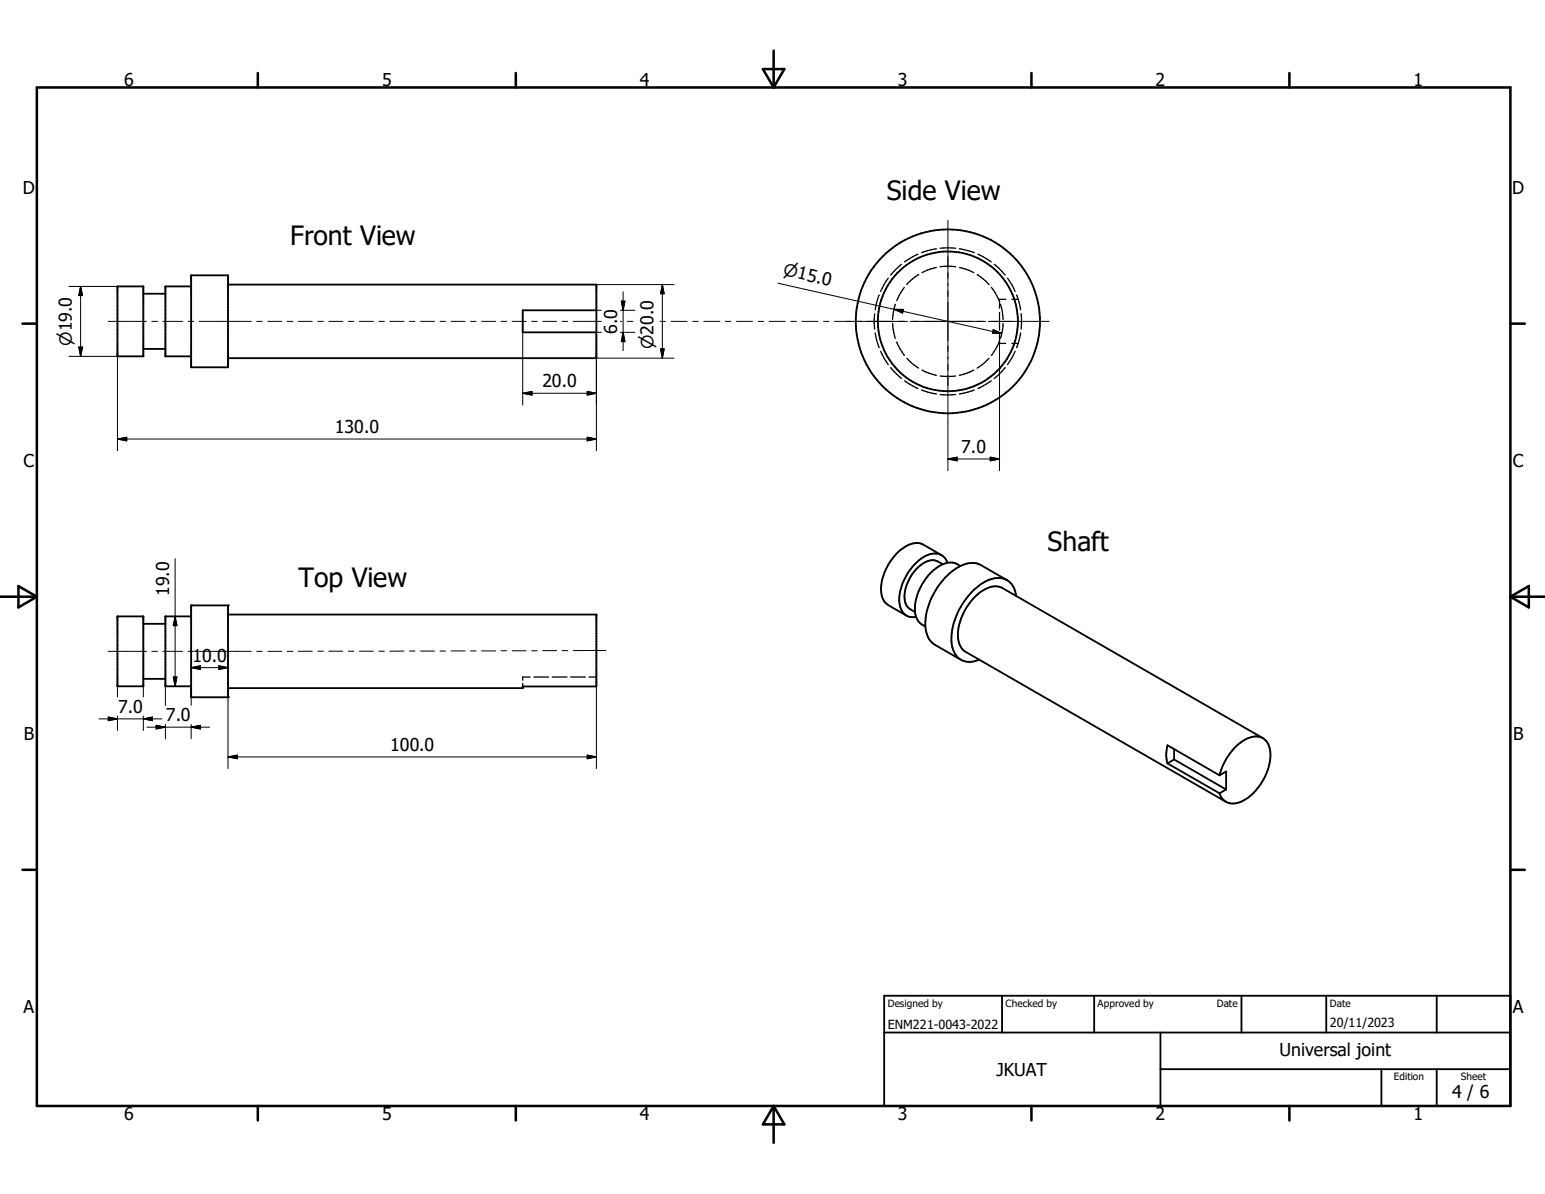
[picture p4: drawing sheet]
<svg xmlns="http://www.w3.org/2000/svg" width="279mm" height="216mm" viewBox="0 0 279 216" stroke-linecap="round" stroke-linejoin="round" font-family="sans-serif">
<g fill="none" stroke="#000" stroke-width=".33">
<path d="M21.2 51.8h4.7v12.6h-4.7zM25.9 53.1h4M34.6 51.8h-4.7v12.6h4.7M34.6 49.8h6.6v16.6h-6.6zM41.2 51.5h66.7v13.3h-66.7M107.9 56.1h-13.4v4h13.4M25.9 63.1h4M21.2 111.5h4.7v12.6h-4.7zM25.9 112.8h4M34.6 111.5h-4.7v12.6h4.7M34.6 109.5h6.6v16.6h-6.6zM41.2 111.1h66.7v13h-13.4v.3h-53.3"/>
<path d="M165.7 111.5l.6 1.1 1 .7M170.3 100.4l-3.3-1.9a3.6 3.6 0 0 0-3.9 .8 9.4 9.4 0 0 0-3.7 8.3l.3 .7 .5 .8 3.7 2.2M170.5 102l-.9-.5a2.85 2.85 0 0 0-3.2 .8 7 7 0 0 0-2.6 6.8l.4 .7 1.3 .9M171.3 101.8a2.57 2.57 0 0 0-4-1.2 9.5 9.5 0 0 0-4.6 8.8 2.39 2.39 0 0 0 3 2.2M173.7 102.3a3.4 3.4 0 0 0-4.5 .5 9.6 9.6 0 0 0-3.7 8l.2 .7M182.1 104.9l-4.7-2.7a4.5 4.5 0 0 0-4.9 .8 13 13 0 0 0-5.2 10.4 4 4 0 0 0 1.8 3.2l4.7 2.7M183.8 107.8a3.4 3.4 0 0 0-5.2-2.8 12.5 12.5 0 0 0-6.5 11.7 3.3 3.3 0 0 0 5 2.6M25.9 122.8h4M211.1 138l9.4 5.4M211.1 138l-.2-1.5 .2-1.7 9.4 5.4M212.3 137.3l9.4 5.5M212.3 137.3l-1.2 .7"/>
<path d="M212.3 135.4v1.9M228.4 133.5l-47.1-27.2a3.7 3.7 0 0 0-4 .8 10.2 10.2 0 0 0-4 8.6 3 3 0 0 0 1.3 2.2l47.1 27.1M220.5 140.2l1.2-.7v3.3M220.5 140.2a10.4 10.4 0 0 1 5.2-6.7 2.68 2.68 0 0 1 4 2.4 10 10 0 0 1-5.5 9.2 2.61 2.61 0 0 1-3.7-1.7M221.7 142.8l-1.2 .6M159.9 186.7h113.2M159.9 180.1h113.2v19.9h-113.2zM181.2 180.1v6.6M197.9 180.1v6.6M209.9 193.3h63.2M209.9 186.7v13.3M224.5 180.1v6.6"/>
<path d="M239.8 180.1v6.6M249.8 193.3v6.7M259.8 180.1v6.6M259.8 193.3v6.7"/>
<circle cx="171.4" cy="58.1" r="16.6"/>
<circle cx="171.4" cy="58.1" r="12.6"/>
</g>
<g fill="#000">
<circle cx="34.6" cy="109.5" r=".17"/>
<circle cx="41.2" cy="109.5" r=".17"/>
<circle cx="34.6" cy="126.1" r=".17"/>
<circle cx="41.2" cy="126.1" r=".17"/>
</g>
<g fill="none" stroke="#000" stroke-width=".23">
<path d="M158.2 56.7v2.8M159 53.3l-.7 2.7M160.6 50.3l-1.4 2.4M161.4 58.5l.2 1.6 .3 1.1M161.9 55l-.5 2.8M163 47.8l-1.9 1.9M163.5 52l-.9 1.4-.4 1M166 46l-2.4 1.3M166.1 49.7l-1.1 .8-1 .9M169.3 45l-2.7 .7M169.3 48.4l-1.6 .4-1 .5M170 44.9h2.8"/>
<path d="M170 48.2l1.4-.1 1.4 .1M173.5 45l2.7 .7M173.5 48.4l1.6 .4 1 .5M176.7 49.7l.6 .4 1.5 1.3M176.8 46l2.5 1.3M179.3 52l.6 .9 .8 1.5M179.8 47.8l2 1.9M180.8 56.5v3.2M180.9 55l.4 1.4 .1 1.4M181.4 58.5l-.1 1-.4 1.7M181.9 54.1h-1.1v1.6M182.2 50.3l1.4 2.4"/>
<path d="M183 54.1h1.1M183.9 53.3l.2 .8M184.1 54.1l.5 1.9M184.7 56.7v2.8M158.3 60.2l.7 2.7M159.2 63.5l1.4 2.4M161.1 66.5l1.9 1.9M162.2 61.8l1.3 2.5M163.6 68.9l2.4 1.3M164 64.8l1.2 1.2 .9 .6M166.6 70.5l2.7 .7M166.7 66.9l1.3 .6 1.3 .4"/>
<path d="M170 71.3h2.8M170 68h2.8M176.1 66.9l-1.3 .6-1.3 .4M176.2 70.5l-2.7 .7M178.8 64.8l-1.2 1.2-.9 .6M179.3 68.9l-2.5 1.3M180.7 61.8l-.6 1.3-.8 1.2M180.8 60.5v1.6h1.1M181.8 66.5l-2 1.9M183 62.1h1.1M183.6 63.5l-1.4 2.4M184.6 60.2l-.7 2.7"/>
<path d="M94.5 123.6v.5M95.9 122.4h-1.4v.6M96.5 122.4h2.7M99.9 122.4h2.6M103.2 122.4h2.7M106.5 122.4h1.4"/>
</g>
<g fill="none" stroke="#000" stroke-width=".46">
<path d="M6.7 15.8h266.4v184.2h-266.4zM46.6 13.2v2.6M93.3 13.2v2.6M138 12.5h3.8l-1.9 3.3zM139.9 9.2v6.6M186.5 13.2v2.6M233.2 13.2v2.6M4.1 58.5h2.6M273.1 58.5h2.6M0 107.9h6.7M3.3 106l3.4 1.9-3.4 1.9zM273.1 107.9h6.3"/>
<path d="M273.1 107.9l3.4-1.9v3.8zM4.1 157.3h2.6M273.1 157.3h2.6M46.6 200v2.6M93.3 200v2.6M139.9 200v6.6M139.9 200l1.9 3.3h-3.8zM186.5 200v2.6M233.2 200v2.6"/>
</g>
<g fill="none" stroke="#000" stroke-width=".18">
<path d="M171.4 39.8v45.3M12.5 51.8h8.7M14.6 51.8v12.6M14.6 51.8l.3 1.6h-.7zM19.6 58.1h6.9M27.5 58.1h1M29.5 58.1h3.5M34 58.1h1M36 58.1h9.4M46.4 58.1h1M48.4 58.1h2.6M51.9 58.1h1.1"/>
<path d="M54 58.1h2.5M57.5 58.1h1M59.5 58.1h2.5M63 58.1h1M65 58.1h2.5M68.5 58.1h1M70.5 58.1h2.6M74 58.1h1M76.1 58.1h2.5M79.6 58.1h1M81.6 58.1h2.5M85.1 58.1h1"/>
<path d="M87.1 58.1h2.5M90.6 58.1h1M92.6 58.1h2.5M96.2 58.1h.9M98.1 58.1h2.6M101.7 58.1h1M103.7 58.1h5M107.9 51.5h14M107.9 56.1h.8M112.2 56.1h2.6M112.2 58.1h.2M112.4 54.5h.6l-.3 1.6z"/>
<path d="M112.7 52.8v10.6M113.4 58.1h1M119.4 58.1h.9M119.8 51.5v13.3M119.8 51.5l.3 1.6h-.6zM121.4 58.1h2.9M125.3 58.1h1M127.3 58.1h2.9M131.2 58.1h1M133.2 58.1h2.9M137.1 58.1h1M139.1 58.1h2.9"/>
<path d="M140.7 51.2l21 4.7M143 58.1h1M145 58.1h2.9M148.9 58.1h1M150.9 58.1h13.2M161.7 55.9l19.5 4.4M161.7 55.9l1.7 .1-.2 .6zM164.6 58.1h13.6M178.7 58.1h11M179.6 59.6l1.6 .7-1.7-.1zM12.5 64.4h8.7v17.1M14.2 62.8h.7l-.3 1.6z"/>
<path d="M21.2 79.4h86.7M21.2 79.4l1.7-.3v.6zM94.5 71.1h13.4M94.5 71.1l1.7-.3v.6zM94.5 60.1v13.1M106.2 70.8l1.7 .3-1.7 .3zM106.2 79.1l1.7 .3-1.7 .3zM107.9 64.8h14M108.7 60.1h-.8v21.4M112.2 60.1h2.6M112.7 60.1l.3 1.7h-.6zM119.5 63.1h.6l-.3 1.7z"/>
<path d="M180.8 62.1v23M171.4 83h9.4M171.4 83l1.7-.3v.6zM179.1 82.7l1.7 .3-1.7 .3zM19.6 117.8h6.9M27.5 117.8h1M29.5 117.8h3.5M31.7 101v23.1M31.7 111.5l.3 1.6h-.7zM34 117.8h1M36 117.8h9.4M46.4 117.8h1"/>
<path d="M48.4 117.8h2.6M51.9 117.8h1.1M56.5 117.8h-2.5M57.5 117.8h1M59.5 117.8h2.5M63 117.8h1M65 117.8h2.5M68.5 117.8h1M73.1 117.7l-2.6 .1M74 117.7h1M76.1 117.7h2.5M79.6 117.7h1"/>
<path d="M81.6 117.7h2.5M85.1 117.7h1M87.1 117.7h2.5M90.6 117.7h1M92.6 117.7h2.5M96.2 117.7h.9M98.1 117.6h2.6M101.7 117.6h1M109.5 117.6h-5.8M17.9 130h11.4M19.6 129.7l1.6 .3-1.6 .3zM21.2 124.1v1.9"/>
<path d="M21.2 129.5v2.6M25.9 130l1.7-.3v.6zM25.9 124.1v1.9M25.9 129.5v2.6M26.6 131.5h11.3M28.2 131.2l1.7 .3-1.7 .3zM29.9 124.1v3.5M29.9 131v2.6M31.3 122.4h.7l-.3 1.7zM34.6 120.7h6.6M34.6 120.7l1.6-.3v.6zM34.6 131.5l1.6-.3v.6z"/>
<path d="M34.6 124.1v3.5M34.6 131v2.6M39.6 120.4l1.6 .3-1.6 .3zM41.2 136.9h66.7M41.2 136.9l1.7-.4v.7zM41.2 126.1v12.9M106.2 136.5l1.7 .4-1.7 .3zM107.9 124.1v14.9"/>
</g>
<g fill="#000" stroke="#000" stroke-width=".18">
<path d="M14.6 51.8l.3 1.6h-.7zM112.4 54.5h.6l-.3 1.6zM119.8 51.5l.3 1.6h-.6zM161.7 55.9l1.7 .1-.2 .6zM14.2 62.8h.7l-.3 1.6zM21.2 79.4l1.7-.3v.6zM94.5 71.1l1.7-.3v.6zM106.2 70.8l1.7 .3-1.7 .3zM106.2 79.1l1.7 .3-1.7 .3zM112.7 60.1l.3 1.7h-.6zM119.5 63.1h.6l-.3 1.7zM179.6 59.6l1.6 .7-1.7-.1z"/>
<path d="M171.4 83l1.7-.3v.6zM179.1 82.7l1.7 .3-1.7 .3zM31.7 111.5l.3 1.6h-.7zM19.6 129.7l1.6 .3-1.6 .3zM25.9 130l1.7-.3v.6zM28.2 131.2l1.7 .3-1.7 .3zM31.3 122.4h.7l-.3 1.7zM34.6 120.7l1.6-.3v.6zM34.6 131.5l1.6-.3v.6zM39.6 120.4l1.6 .3-1.6 .3zM41.2 136.9l1.7-.4v.7zM106.2 136.5l1.7 .4-1.7 .3z"/>
</g>
<g font-size="4.8">
<text x="160.4" y="36.2">Side View</text>
<text x="52.5" y="44.4">Front View</text>
<text x="189.4" y="99.7">Shaft</text>
<text x="54" y="106.2">Top View</text>
</g>
<g font-size="3.2">
<text x="22.5" y="15.6">6</text>
<text x="69.1" y="15.6">5</text>
<text x="115.7" y="15.6">4</text>
<text x="162.3" y="15.6">3</text>
<text x="209" y="15.6">2</text>
<text x="255.6" y="15.6">1</text>
<text x="4.1" y="35">D</text>
<text x="273.5" y="35">D</text>
<text x="111.6" y="60.4" transform="rotate(-90 111.6 60.4)">6.0</text>
<text x="98.1" y="70.1">20.0</text>
<text x="60.6" y="78.4">130.0</text>
<text x="173.8" y="81.9">7.0</text>
<text x="4.3" y="84.4">C</text>
<text x="273.6" y="84.4">C</text>
<text x="30.6" y="107.7" transform="rotate(-90 30.6 107.7)">19.0</text>
<text x="34.8" y="119.6">10.0</text>
<text x="21.4" y="128.9">7.0</text>
<text x="30" y="130.4">7.0</text>
<text x="4.3" y="133.7">B</text>
<text x="70.6" y="135.8">100.0</text>
<text x="273.6" y="133.7">B</text>
<text x="4.3" y="183.1">A</text>
<text x="273.6" y="183.1">A</text>
<text x="231.4" y="190.9">Universal joint</text>
<text x="180.2" y="194.5">JKUAT</text>
<text x="22.5" y="202.6">6</text>
<text x="69.1" y="202.6">5</text>
<text x="115.7" y="202.6">4</text>
<text x="162.3" y="202.6">3</text>
<text x="209" y="202.6">2</text>
<text x="255.6" y="202.6">1</text>
<text x="262.6" y="198.6">4 / 6</text>
</g>
<g font-size="3">
<text x="141.5" y="49.8" transform="rotate(13 141.5 49.8)">n15.0</text>
<text x="13" y="62.5" transform="rotate(-90 13 62.5)">n19.0</text>
<text x="118.2" y="63.1" transform="rotate(-90 118.2 63.1)">n20.0</text>
</g>
<g font-size="2.3">
<text x="240.5" y="185.7">20/11/2023</text>
<text x="160.5" y="186">ENM221-0043-2022</text>
</g>
<g font-size="1.8">
<text x="160.5" y="182.1">Designed by</text>
<text x="181.9" y="182.1">Checked by</text>
<text x="198.5" y="182.1">Approved by</text>
<text x="220" y="182">Date</text>
<text x="240.5" y="182">Date</text>
<text x="252.1" y="195.4">Edition</text>
<text x="264.2" y="195.4">Sheet</text>
</g>
</svg>
